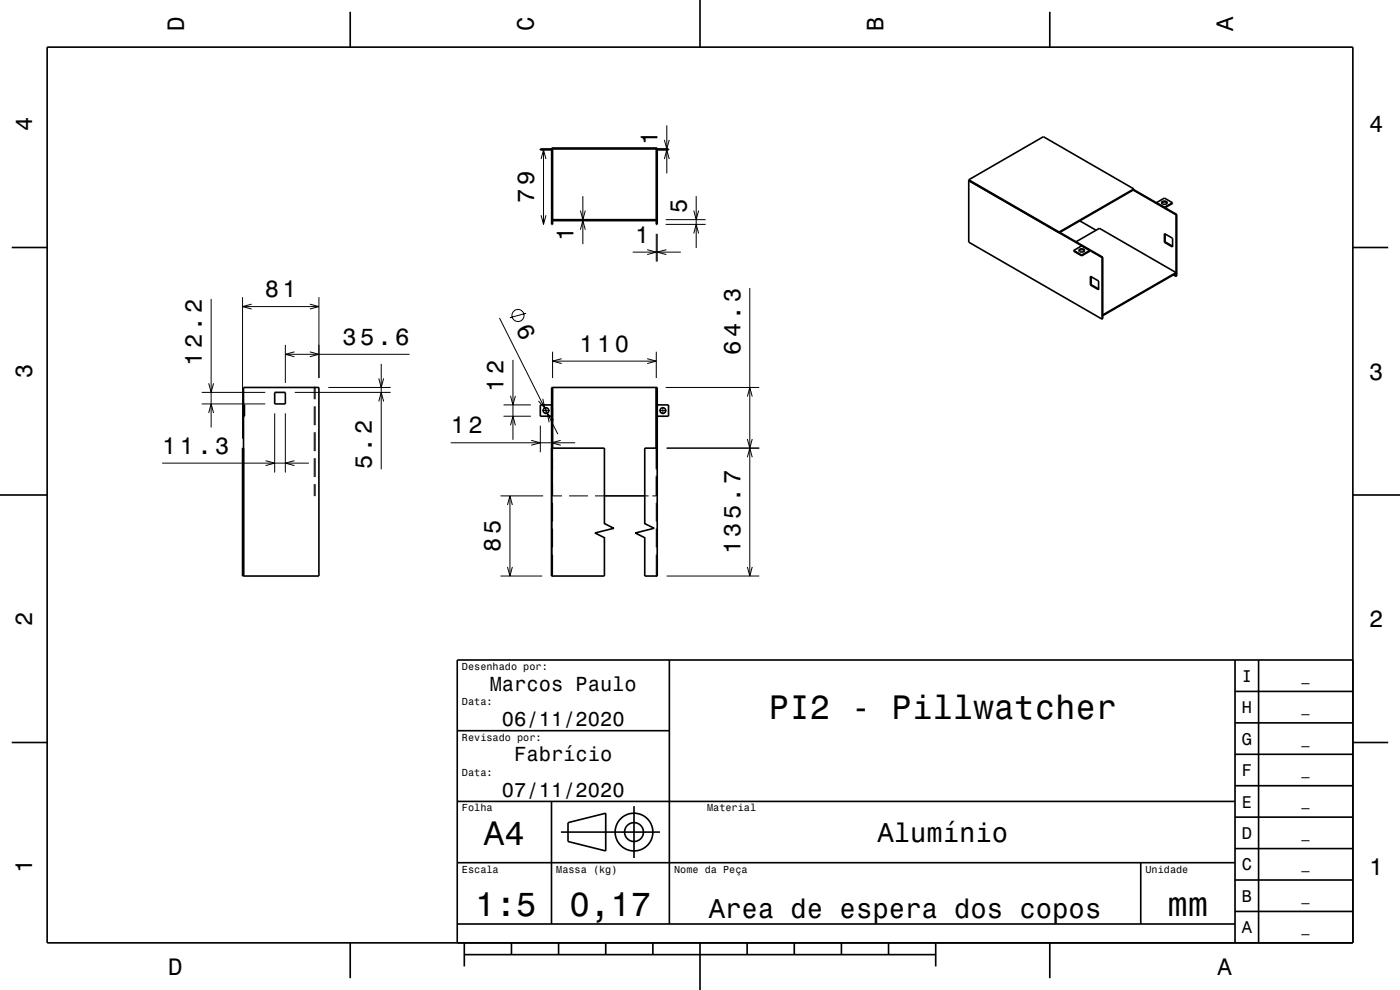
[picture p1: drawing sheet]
<svg xmlns="http://www.w3.org/2000/svg" width="297mm" height="210mm" viewBox="0 0 297 210" stroke-linecap="round" stroke-linejoin="round" font-family="sans-serif">
<g fill="none" stroke="#000" stroke-width=".21">
<path d="M114.8 33.7l.5-1.9 .5 1.9M115.2 31.6v.1M115.2 31.7v.1M115.3 31.8v15.8M116.4 31.6v.1M116.4 31.7v.1M117 31.6v.1M117 31.7v.1M117 38.2h.1M117.2 38.2h.1M139.2 38.2h.1M139.4 38.2h.1"/>
<path d="M140 31.6v.1M140 31.7v.1M140.9 29.7l.6 1.9 .5-1.9M140.9 33.7l.6-1.9 .5 1.9M141.2 31.6v.1M141.2 31.7v.1M141.5 26.6v10.2M114.8 45.7l.5 1.9 .5-1.9M117 40.5h.1M117.2 40.5h.1M123.1 48.7l.5-1.9 .6 1.9M123.1 44.7l.5 1.9 .6-1.9"/>
<path d="M123.6 41.6v10.2M134.2 53.5h10.2M137.3 53l1.9 .5-1.9 .5M139.2 46.6v.1M139.2 46.7v.1M139.2 49.6v5.9M139.2 40.5h.1M139.4 40.5h.1M139.4 49.6v5.9M141.2 47.6h8.5M141.2 46.6h8.5M141.4 53l-2 .5 2 .5"/>
<path d="M147.2 44.7l.5 1.9 .5-1.9M147.2 49.5l.5-1.9 .5 1.9M147.7 41.6v11M44.8 63.4v27.3M51.5 63v30.1M51.5 65h16.2M53.4 64.5l-1.9 .5 1.9 .6M60.5 73.2v8M60.5 75.2h26.4M62.5 74.6l-2 .6 2 .5M65.7 64.5l2 .5-2 .6M65.7 74.6l2 .6-2 .5"/>
<path d="M67.7 63v17.2M80.9 77.2v22.4M106 67.5l12.3 24.6M108.8 76.3v17M111.6 66.4l-3.4 1M117.2 74.6v5.6M117.2 76.6h22M119.2 76.1l-2 .5 2 .5M137.3 76.1l1.9 .5-1.9 .5M139.2 74.6v5.6M159.1 61.1v61.1M34.4 98.2h31.1"/>
<path d="M42.8 85.7h13.5M42.8 83.2h13.5M44.3 81.3l.5 1.9 .5-1.9M44.3 87.6l.5-1.9 .5 1.9M51.7 87.7h.1M51.7 86.5h.1M51.8 87.7h.1M51.8 86.5h.1M56.3 97.7l2 .5-2 .6M58.3 87.7v12.5M60.5 87.7v12.5M62.5 97.7l-2 .5 2 .6"/>
<path d="M62.5 83.2h20.4M66.7 82.2v2.5M66.7 86.2v4M66.7 91.7v4M66.7 97.2v4M66.9 82.2v2.5M66.9 86.2v4M66.9 91.7v4M66.9 97.2v4M69.7 82.2h13.2M80.4 85.2l.5-2 .5 2M80.4 80.3l.5 1.9 .5-1.9"/>
<path d="M95.6 93.9h26.4M106.8 88.3h5.8M106.8 85.9h5.8M108.3 84l.5 1.9 .5-1.9M108.3 90.2l.5-1.9 .5 1.9M112.7 93.4l1.9 .5-1.9 .5M114.6 90.3v5.6M115 87.1h1.6M115.2 84.6l.4 2-1.4-1.5M115.8 86.3v1.6M117 90.3v5.6M117 85.7h.1"/>
<path d="M117 83.2h.1M117.2 85.7h.1M117.2 83.2h.1M117.2 82.2v2.5M117.2 86.2v4M117.2 91.7v13.5h2M117.4 89.1l-1.3-1.5 .4 2M119 93.4l-2 .5 2 .5M139.2 95.1v4.5M139.2 85.7h.1M139.2 83.2h.1M139.4 85.7h.1"/>
<path d="M139.4 83.2h.1M139.4 95.1v4.5M139.8 87.1h1.6M140.6 86.3v1.6M141.2 82.2h19.9M141.4 95.1h19.7M158.5 97l.6-1.9 .5 1.9M158.5 93.1l.6 2 .5-2M158.5 84.1l.6-1.9 .5 1.9M66.7 102.7v2.5M66.9 102.7l-.1 2.5M106.2 105.2h9"/>
<path d="M107.7 107.1l.5-1.9 .5 1.9M108.2 105.2v17M117.2 106.6v4M117.2 112.1v4M117.2 117.6v4.6M120.7 105.2h4M126.2 105.2h2M136.8 105.2h.8M139.2 100.9v4.3h-.8M139.2 106.6v4M139.2 112.1v4M139.2 117.6v4.6"/>
<path d="M139.4 101.1v4M139.4 106.6v4M139.4 112.1v4M139.4 117.6v4.6M106.2 122.2h8.8M107.7 120.3l.5 1.9 .5-1.9M141.4 122.2h19.7M158.5 120.3l.6 1.9 .5-1.9"/>
<circle cx="109.9" cy="66.9" r="1.28"/>
</g>
<g fill="none" stroke="#000" stroke-width=".35">
<path d="M10 10h277v190h-277zM74.3 2.5v7.5M148.5 0v10M222.7 2.5v7.5M117 31.8h-2.4v-.2h27.2v.2h-2.4M117.2 31.6v16h-.2v-16.2h22.4v16.2h-.2v-16M205.5 38.3l28.3 16.3M205.5 38.1l19.2 11.1M205.5 38.1v13.3l28.3 16.3M205.5 38.1l15.9-9.1 19.1 11.1M2.5 52.5h7.5M117.2 46.8h22"/>
<path d="M117.2 46.6h22M224.8 49.3l9.1 5.3M227.8 53.1v.2l1.7 1M227.8 53.1l1.7 1M228.3 51.3l4.9-2.9 16.3 9.4-15.6 9M228.9 53.2l.6-.3 .6 .3M229 52.9l.4-.1 .6 .2a.58 .58 0 0 1-.5 .5 .58 .58 0 0 1-.6-.5zM229.1 46.9l3.4 1.9M229.5 54.1l1.7-1v.2l-1.7 1M229.5 52.1l-1.7 1M229.5 54.1v.2M231.3 58.6l1.8 1v1.9l-1.8-1z"/>
<path d="M231.5 58.7v1.7M233.8 54.6v13.1M233.9 54.6h-.1M233.9 54.6v13l-.1 .1M240.4 40.3l9.1 5.3M240.5 40.2l9.1 5.3M240.5 40.2l-15.8 9.2v-.2M240.5 40.1v.1M240.5 40.1l-15.8 9.1M245.3 43l1.7-1 1.7 1M246.4 43.1l.7-.3 .5 .3M246.6 42.8l.4-.1 .6 .2a.58 .58 0 0 1-.6 .4 .58 .58 0 0 1-.6-.4z"/>
<path d="M247 49.5l1.8 1v1.9l-1.8-1zM247.2 49.6v1.7M247.2 51.3l1.6 .9M247.2 51.3l-.2 .1M248.7 43v.2l-1.5 .9M248.7 43l-1.7 1M248.9 58.3l.6 .3M249.5 45.6v13M249.5 58l-15.6 9M249.6 45.5l-.1 .1M249.6 45.5v13.1h-.1M287 52.5h7.5"/>
<path d="M231.5 60.4l1.6 .9M231.5 60.4l-.2 .1M51.7 95.1h-.2v27.1h16.2v-40h-16v40M51.7 85.9h.2v2.4h-.2M58.3 83.2h2.2v2.5h-2.2zM117 95.1h11.2v16l2 1-4 1 2 1v8.1h-11.2v-40h22.4v40h-2.6v-8.1l-2-1 4-1-2-1v-16h2.6M117 85.9h-2.4v2.4h2.4M117.2 82.2v12.9M139.2 82.2v12.9M139.4 85.9h2.4v2.4h-2.4M0 105h10M128.2 105.2h8.6"/>
<path d="M287 105h10M142 140v56M262 140v60M267 140v60M287 140h-190v60M2.5 157.5h7.5M97 155h45M262 153.3h25M262 146.7h25M287 157.5h7.5M97 170h165M117 170v26"/>
<path d="M119 176.5h21M120.5 174.5l8-2v8l-8-2zM134.5 171v11M262 173.3h25M262 166.7h25M262 160h25M97 196h165M97 183h165M242 183v13M262 193.3h25M262 186.7h25M262 180h25"/>
<path d="M74.3 200v7.5M98.5 202.5h100M98.5 200v5M108.5 200v2.5M118.5 200v2.5M128.5 200v2.5M138.5 200v2.5M148.5 200v10M158.5 200v2.5M168.5 200v2.5M178.5 200v2.5M188.5 200v2.5"/>
<path d="M198.5 200v5M222.7 200v7.5"/>
<circle cx="115.8" cy="87.1" r=".6"/>
<circle cx="140.6" cy="87.1" r=".6"/>
<circle cx="134.5" cy="176.5" r="2"/>
<circle cx="134.5" cy="176.5" r="4"/>
</g>
<g font-size="7.2">
<text x="163.1" y="152.6">PI2 - Pillwatcher</text>
<text x="102.7" y="179.3">A4</text>
<text x="100.8" y="194.3">1:5</text>
<text x="120.8" y="194.3">0,17</text>
<text x="247.7" y="194.3">mm</text>
</g>
<g font-size="5.8">
<text x="186.1" y="178.6">Alumínio</text>
<text x="150.4" y="194.6">Area de espera dos copos</text>
</g>
<g font-size="5">
<text x="39" y="6.5" transform="rotate(-90 39 6.5)">D</text>
<text x="113.2" y="6.5" transform="rotate(-90 113.2 6.5)">C</text>
<text x="187.4" y="6.5" transform="rotate(-90 187.4 6.5)">B</text>
<text x="261.6" y="6.5" transform="rotate(-90 261.6 6.5)">A</text>
<text x="6.8" y="27.8" transform="rotate(-90 6.8 27.8)">4</text>
<text x="290.5" y="28.1">4</text>
<text x="139.5" y="30.7" transform="rotate(-90 139.5 30.7)">1</text>
<text x="113.3" y="43.1" transform="rotate(-90 113.3 43.1)">79</text>
<text x="145.7" y="45.1" transform="rotate(-90 145.7 45.1)">5</text>
<text x="121.6" y="51.1" transform="rotate(-90 121.6 51.1)">1</text>
<text x="134.7" y="51.5">1</text>
<text x="56.2" y="63">81</text>
<text x="109.4" y="69.7" transform="rotate(63 109.4 69.7)">6</text>
<text x="42.8" y="77.7" transform="rotate(-90 42.8 77.7)">12.2</text>
<text x="72.6" y="73.2">35.6</text>
<text x="123" y="74.6">110</text>
<text x="157.1" y="75.3" transform="rotate(-90 157.1 75.3)">64.3</text>
<text x="6.8" y="80.3" transform="rotate(-90 6.8 80.3)">3</text>
<text x="106.8" y="83.1" transform="rotate(-90 106.8 83.1)">12</text>
<text x="290.5" y="80.6">3</text>
<text x="95.6" y="91.9">12</text>
<text x="34.4" y="96.2">11.3</text>
<text x="78.9" y="99.6" transform="rotate(-90 78.9 99.6)">5.2</text>
<text x="106.2" y="117.1" transform="rotate(-90 106.2 117.1)">85</text>
<text x="157.1" y="117.6" transform="rotate(-90 157.1 117.6)">135.7</text>
<text x="6.8" y="132.8" transform="rotate(-90 6.8 132.8)">2</text>
<text x="290.5" y="133.1">2</text>
<text x="6.8" y="185.3" transform="rotate(-90 6.8 185.3)">1</text>
<text x="290.5" y="185.6">1</text>
<text x="35.7" y="206.8">D</text>
<text x="258.3" y="206.8">A</text>
</g>
<g font-size="4.3">
<text x="103.9" y="146.5">Marcos Paulo</text>
<text x="106.5" y="154">06/11/2020</text>
<text x="109.1" y="161.5">Fabrício</text>
<text x="106.5" y="169">07/11/2020</text>
</g>
<g font-size="3.6">
<text x="263.4" y="144.6">I</text>
<text x="263.4" y="151.3">H</text>
<text x="263.4" y="158">G</text>
<text x="263.4" y="164.6">F</text>
<text x="263.4" y="171.3">E</text>
<text x="263.4" y="178">D</text>
<text x="263.4" y="184.6">C</text>
<text x="263.4" y="191.3">B</text>
<text x="263.4" y="198">A</text>
</g>
<g font-size="2.9">
<text x="276.1" y="144.4">_</text>
<text x="276.1" y="151">_</text>
<text x="276.1" y="157.7">_</text>
<text x="276.1" y="164.4">_</text>
<text x="276.1" y="171">_</text>
<text x="276.1" y="177.7">_</text>
<text x="276.1" y="184.4">_</text>
<text x="276.1" y="191.1">_</text>
<text x="276.1" y="197.7">_</text>
</g>
<g font-size="2.2">
<text x="98" y="142.1">Desenhado por:</text>
<text x="98" y="149.6">Data:</text>
<text x="98" y="157.1">Revisado por:</text>
<text x="98" y="164.6">Data:</text>
<text x="98" y="172.1">Folha</text>
<text x="150" y="172.1">Material</text>
<text x="98" y="185.1">Escala</text>
<text x="118" y="185.1">Massa (kg)</text>
<text x="143" y="185.1">Nome da Peça</text>
<text x="243" y="185.1">Unidade</text>
</g>
</svg>
